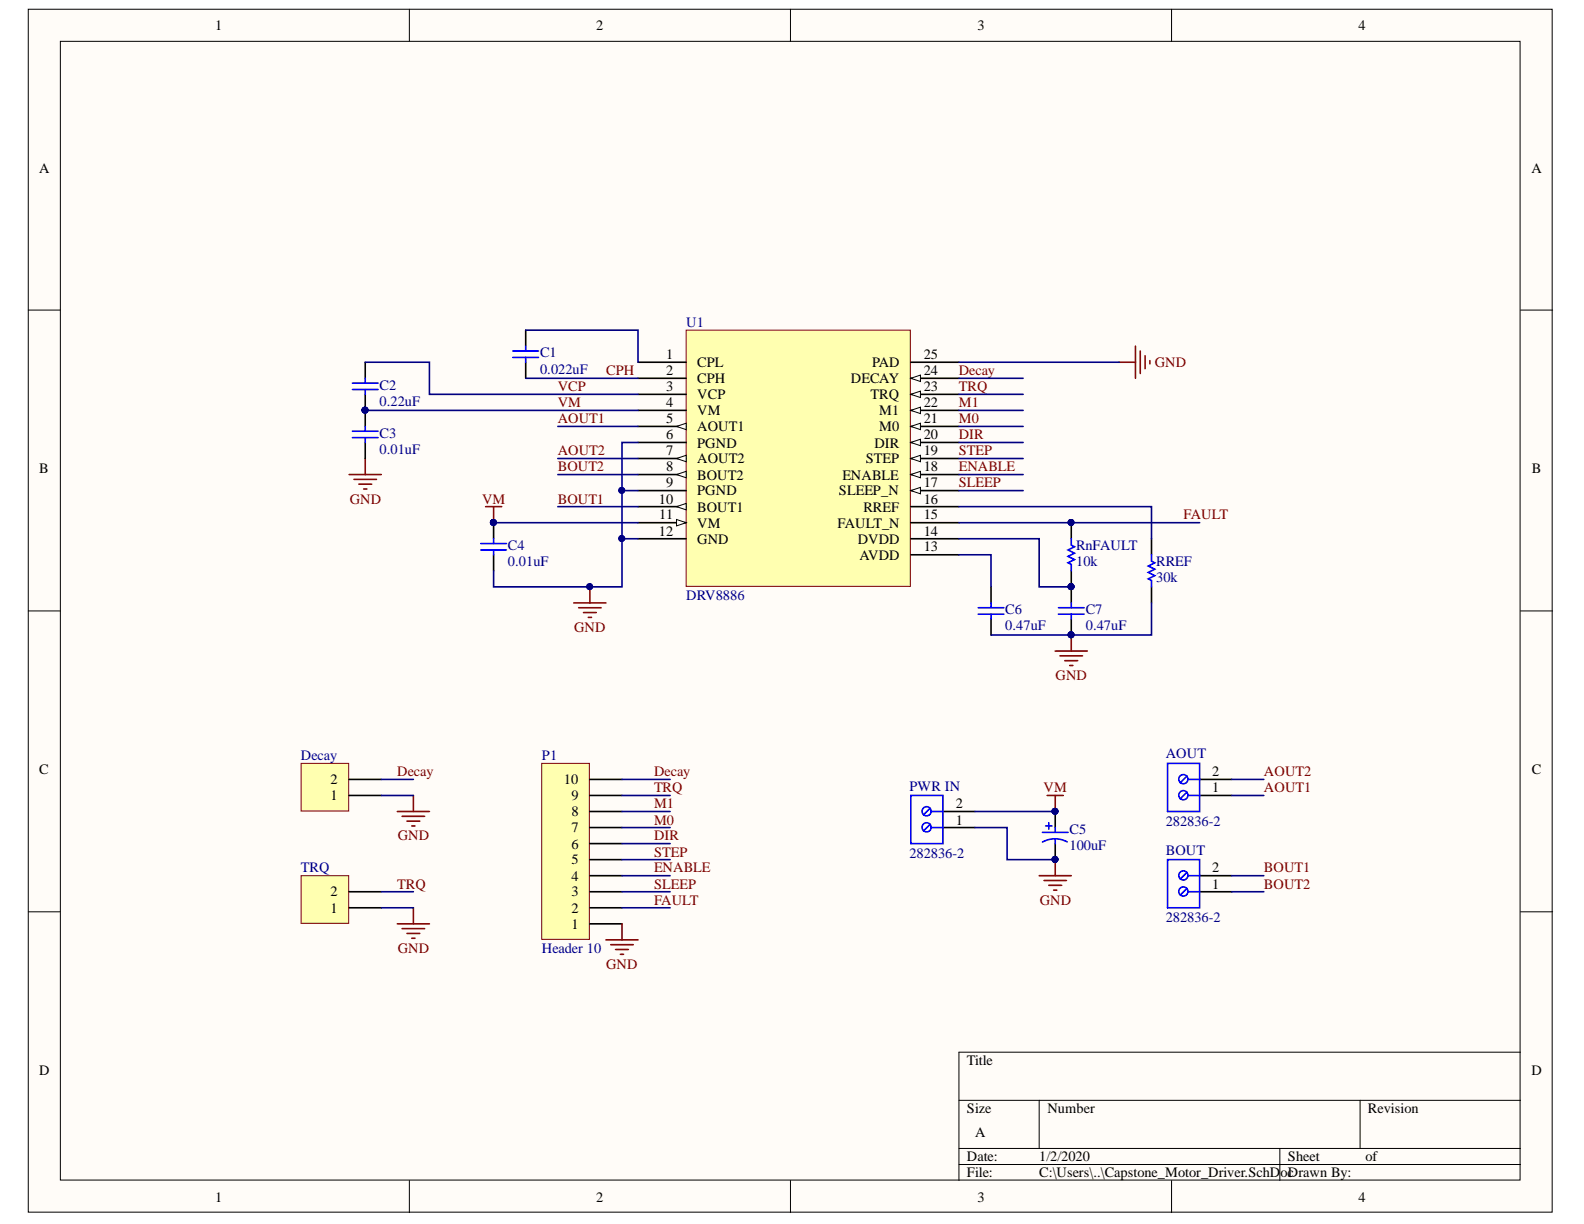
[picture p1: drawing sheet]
# Altium project Capstone_Motor_Driver.PrjPcb
1 sheet, 16 parts. Net scope: global (net labels, ports and power ports of the same name join across sheets).
Board file: Capstone_Motor_Driver.PcbDoc

## Sheet Capstone_Motor_Driver.SchDoc
size A

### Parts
AOUT  282836-2  [TECO-282836-2_V]
BOUT  282836-2  [TECO-282836-2_V]
C1  0.022uF  [CAPC2013X94X50ML20T25]
C2  0.22uF  [CAPC2013X145X50NL20T25]
C3  0.01uF  [CAPC2013X88X50ML20T25]
C4  0.01uF  [CAPC2013X88X50ML20T25]
C5  100uF  [PNSC-FK-V-F_V]
C6  0.47uF  [CAPC2013X110X50NL20T25]
C7  0.47uF  [CAPC2013X110X50NL20T25]
Decay  Header 2  [HDR1X2]  (value not drawn)
P1  Header 10  [HDR1X10]
PWR_IN  282836-2  [TECO-282836-2_V]
RnFAULT  10k  [RESC2013X60X40LL20T25_A]
RREF  30k  [RESC2013X60X40LL20T25_A]
TRQ  Header 2  [HDR1X2]  (value not drawn)
U1  DRV8886  [PWP0024B_N]

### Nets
GND: C3.1 C4.1 C5.2 C6.1 C7.1 Decay.1 P1.1 PWR_IN.1 RREF.1 TRQ.1 U1.6(PGND) U1.9(PGND) U1.12(GND) U1.25(PAD)
VM: C2.1 C3.2 C4.2 C5.1 PWR_IN.2 U1.4(VM) U1.11(VM)
~{FAULT}: P1.2 RnFAULT.2 U1.15(FAULT_N)
~{SLEEP}: P1.3 U1.17(SLEEP_N)
AOUT1: AOUT.1 U1.5(AOUT1)
AOUT2: AOUT.2 U1.7(AOUT2)
BOUT1: BOUT.2 U1.10(BOUT1)
BOUT2: BOUT.1 U1.8(BOUT2)
CPH: C1.1 U1.2(CPH)
Decay: Decay.2 P1.10 U1.24(DECAY)
DIR: P1.6 U1.20(DIR)
ENABLE: P1.4 U1.18(ENABLE)
M0: P1.7 U1.21(M0)
M1: P1.8 U1.22(M1)
STEP: P1.5 U1.19(STEP)
TRQ: P1.9 TRQ.2 U1.23(TRQ)
VCP: C2.2 U1.3(VCP)
NetC1_2: C1.2 U1.1(CPL)
NetC6_2: C6.2 U1.13(AVDD)
NetC7_2: C7.2 RnFAULT.1 U1.14(DVDD)
NetRREF_2: RREF.2 U1.16(RREF)
